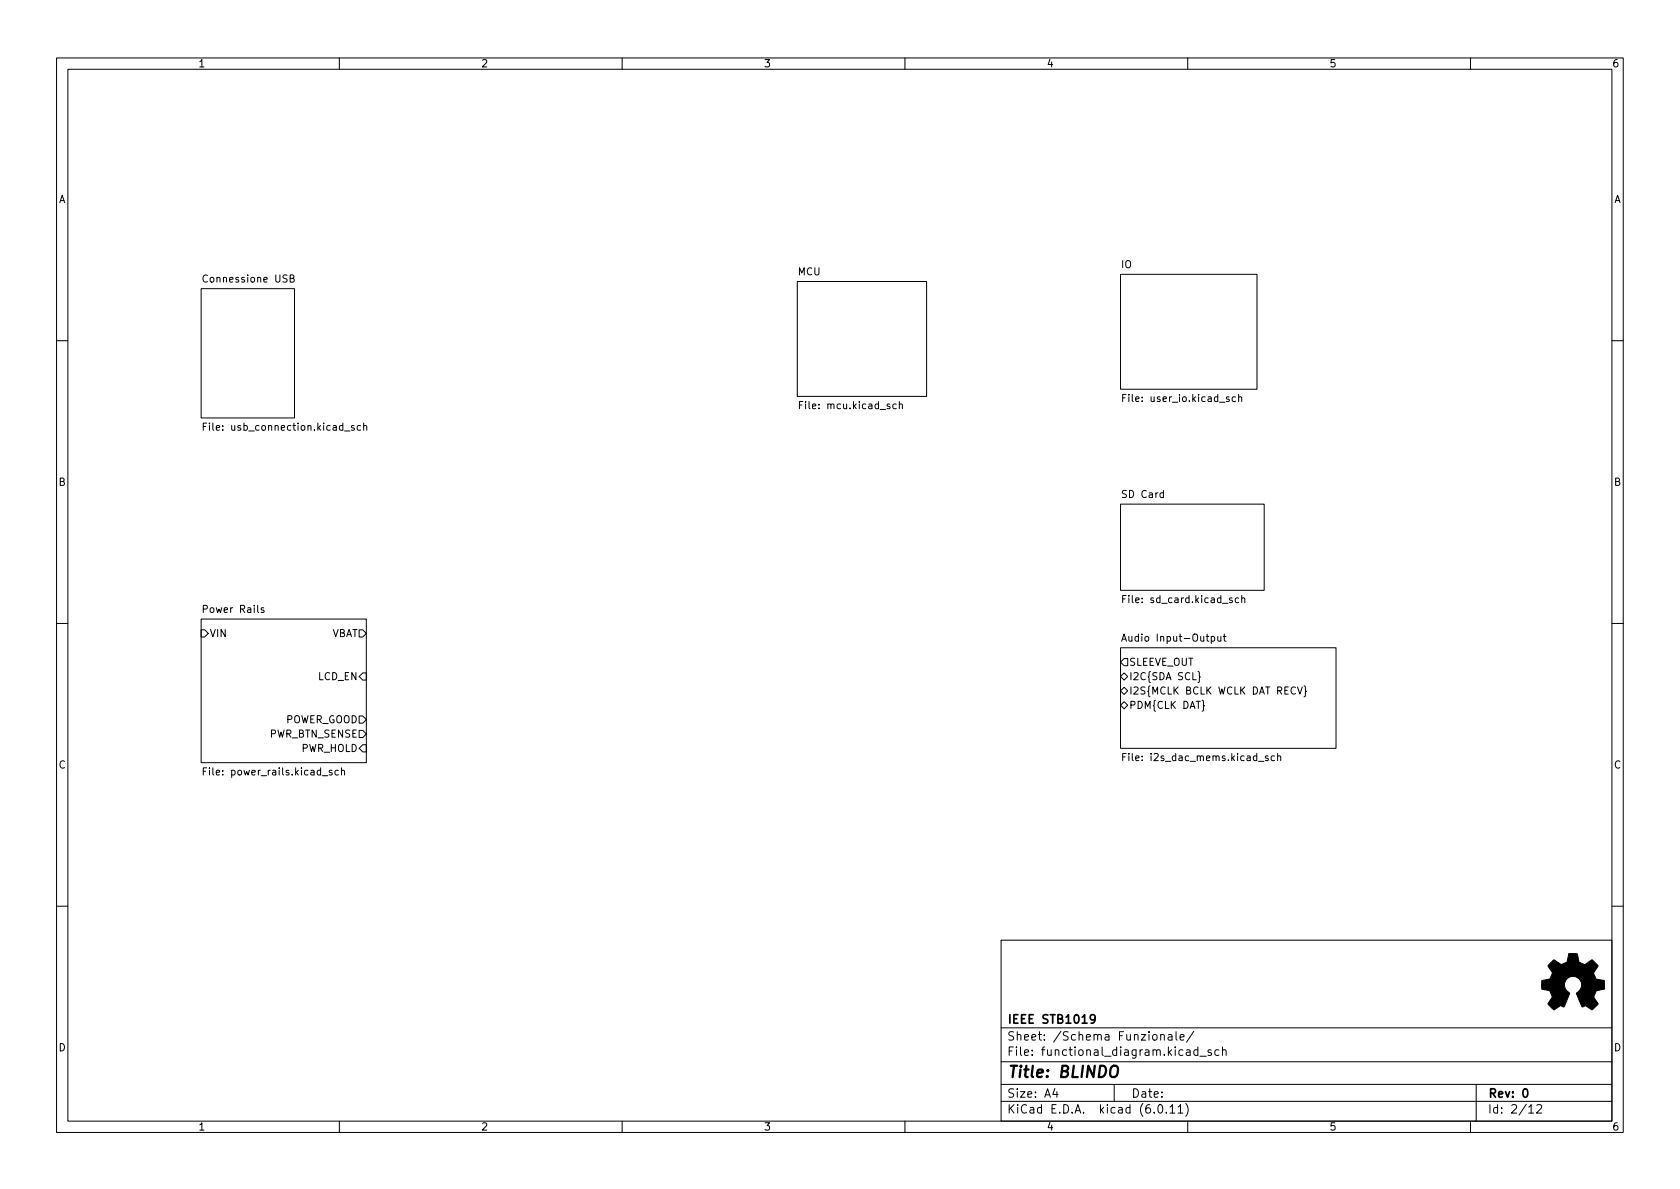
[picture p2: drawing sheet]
<svg xmlns="http://www.w3.org/2000/svg" width="297mm" height="210mm" viewBox="0 0 297 210" stroke-linecap="round" stroke-linejoin="round" font-family="sans-serif">
<g fill="none" stroke="#000" stroke-width=".18">
<path d="M10 10.2h277v190.1h-277zM12 12.2h273v186.1h-273zM60 10.2v2M110 10.2v2M160 10.2v2M210 10.2v2M260 10.2v2M35.6 51h16.5v22.9h-16.5zM46.6 49.5l.7-.2-.1-.2-.4-.1-.2 .2 .1 .6h.5M141 49.8h22.8v20.3h-22.8zM198.1 48.5h24.1v20.3h-24.1zM10 60.2h2"/>
<path d="M39.4 76v.1M39.4 75.3v.1M62.6 75.3l-.3-.1-.2 .2 .1 .2 .4 .1v.3h-.5M63.8 75.3l-.4-.1-.2 .3 .1 .5h.5M64.3 75.4l.2-.2 .3 .1v.8M64.3 74.8v1.3M144.8 72.2v.1M144.8 71.5v.1M158.5 71.5l-.4-.1-.2 .3 .1 .5h.5M159 71.6l.2-.2 .3 .1 .1 .8M159 71v1.3M201.9 70.9v.1"/>
<path d="M201.9 70.2v.1M218.5 70.2h-.4l-.2 .2 .1 .5h.5M219 70.3l.2-.1h.3v.8M219 69.7v1.3M285 60.2h2M198.1 89.1h25.4v15.3h-25.4zM10 110.2h2M35.6 109.5h29.2v25.4h-29.2zM35.6 111.4h.6l.6 .6-.6 .6h-.6zM63.5 111.4h.6l.7 .6-.7 .6h-.6zM64.1 119h.7v1.3h-.7l-.6-.7zM198.1 114.5h38.1v17.8h-38.1z"/>
<path d="M198.1 117.1l.7-.6h.6v1.2h-.6zM198.1 119.6l.7-.6 .6 .6-.6 .7zM201.9 106.4v.2M201.9 105.8v.1M215.3 112.5l.1 .8 .3 .1 .2-.1M215.9 112.5v.9M216.3 112.5h.5M216.5 112.1v1.1l.3 .2M219 105.8l-.4-.1-.2 .3 .1 .5h.5M219.5 105.8l.2-.1 .3 .1 .1 .8M219.5 105.3v1.3M285 110.2h2"/>
<path d="M39.4 136.9v.1M39.4 136.3v.1M58.7 136.3l-.3-.1-.2 .2 .1 .2 .4 .1v.3h-.5M59.8 136.3l-.3-.1-.3 .2 .1 .6h.5M60.4 136.3l.2-.1 .3 .1v.7M60.4 135.8v1.2M63.5 126.6h.6l.7 .6-.7 .7h-.6zM63.5 129.2h.6l.7 .6-.7 .6h-.6zM64.1 131.7h.7v1.3h-.7l-.6-.7zM198.1 122.2l.7-.7 .6 .7-.6 .6zM198.1 124.7l.7-.6 .6 .6-.6 .6zM201.9 134.4v.1"/>
<path d="M201.9 133.7v.1M212.5 123.8l.3 .2v.6l.2 .2-.2 .2v.6l-.3 .2M224.2 133.7h-.3l-.2 .1 .1 .2 .4 .1v.3h-.5M225.4 133.7h-.4l-.3 .2 .2 .5h.5M225.9 133.8l.2-.1h.3v.8M225.9 133.2v1.3M10 160.2h2M177 166.3h108v32h-108zM285 160.2h2M60 198.3v2M110 198.3v2M160 198.3v2"/>
<path d="M177 194.8h108M177 191.8h108M177 187.8h108M177 181.8h108M182.5 186.5v.1M182.5 185.7v.1M184.6 183.8v.1M184.6 183v.1M195.4 183h.6l.1 .9M196.1 183.3l-.5 .1a.29 .29 0 0 0-.2 .2 .29 .29 0 0 0 .2 .3h.5M197 191.8v3M209.6 195.1a1.72 1.72 0 0 1 0 2.3"/>
<path d="M210 198.3v2M211.1 182.4l-1.3 1.9M212.1 186.8h1.2M214.1 185.7l-.3-.1-.2 .2v.3l.5 .1v.4h-.5M215.5 185.7l-.4-.1-.3 .3v.4l.1 .3h.6M216.1 185.8l.3-.2 .3 .1 .1 .9M216.1 185.1v1.5M260 198.3v2M261 191.8v6.5M271.7 195.5l.6-.2 .2 .2 .1 .3-.9 1h.9"/>
</g>
<path d="M274.2 170.2l.6-.5 .8 .6a.62 .62 0 0 0 1.1 0l.2-.1a1.62 1.62 0 0 0 .4-1.3l.1-.3 1.5 .1 .1 .7a.74 .74 0 0 0 .7 1l.5 .2 1.3-.9 1 1.1-.4 .6a.75 .75 0 0 0-.1 1.2l.2 .5 1.5 .3v1.5l-1.4 .3-.1 .1a1.23 1.23 0 0 0-.3 1.2l.7 1-.1 .2-1 .9-.8-.6a.54 .54 0 0 0-.9 .1l-1.1-2.4a2.33 2.33 0 0 0 .9-1.9 1.54 1.54 0 0 0-2.5-.7 1.54 1.54 0 0 0 .4 2.5l-1 2.5a.69 .69 0 0 0-1.1 .1l-.6 .4-1.1-1.1 .8-1.2-.3-.5a.71 .71 0 0 0-.9-.7l-.7-.2v-1.5l.4-.1a1.11 1.11 0 0 0 1.3-.7 .72 .72 0 0 0-.2-1.2l-.4-.6z" fill="#000" stroke="#000" stroke-width=".18"/>
<g font-size="2.8">
<text x="178" y="191.2">Title:</text>
<text x="187.3" y="191.2">BLINDO</text>
</g>
<g font-size="2.1">
<text x="178" y="184.5">Sheet:</text>
<text x="178" y="181.5">IEEE</text>
<text x="184.2" y="181.5">STB1019</text>
<text x="186.2" y="184.5">/Schema</text>
<text x="197.8" y="184.5">Funzionale/</text>
<text x="178" y="187.2">File:</text>
<text x="184.4" y="187.2">functional_diagram.kicad_sch</text>
<text x="178" y="197.4">KiCad</text>
<text x="178" y="194.6">Size:</text>
<text x="184.7" y="194.6">A4</text>
<text x="185.7" y="197.4">E.D.A.</text>
<text x="194.6" y="197.4">kicad</text>
<text x="200" y="194.6">Date:</text>
<text x="201.8" y="197.4">(6.0.11)</text>
<text x="263" y="194.6">Rev:</text>
<text x="263" y="197.4">Id:</text>
<text x="267.1" y="197.4">2/12</text>
<text x="269.1" y="194.6">0</text>
</g>
<g font-size="1.8">
<text x="35" y="12.3">1</text>
<text x="85" y="12.3">2</text>
<text x="135" y="12.3">3</text>
<text x="185" y="12.3">4</text>
<text x="235" y="12.3">5</text>
<text x="285" y="12.3">6</text>
<text x="10.4" y="36.3">A</text>
<text x="285.4" y="36.3">A</text>
<text x="198.1" y="47.8">IO</text>
<text x="35.6" y="50.3">Connessione</text>
<text x="48.5" y="50.3">USB</text>
<text x="141" y="49.1">MCU</text>
<text x="198.1" y="71.5">File:</text>
<text x="203.3" y="71.5">user_io.kicad_sch</text>
<text x="35.6" y="76.5">File:</text>
<text x="40.7" y="76.5">usb_connection.kicad_sch</text>
<text x="141" y="72.7">File:</text>
<text x="146.1" y="72.7">mcu.kicad_sch</text>
<text x="10.3" y="86.3">B</text>
<text x="198.1" y="88.4">SD Card</text>
<text x="285.3" y="86.3">B</text>
<text x="198.1" y="107">File:</text>
<text x="203.3" y="107">sd_card.kicad_sch</text>
<text x="35.6" y="108.8">Power</text>
<text x="37" y="113">VIN</text>
<text x="42.3" y="108.8">Rails</text>
<text x="58.7" y="113">VBAT</text>
<text x="198.1" y="113.8">Audio</text>
<text x="204.4" y="113.8">Input-Output</text>
<text x="199.6" y="118.1">SLEEVE_OUT</text>
<text x="56.1" y="120.7">LCD_EN</text>
<text x="199.6" y="120.7">I2C{SDA</text>
<text x="199.6" y="123.2">I2S{MCLK</text>
<text x="199.6" y="125.7">PDM{CLK</text>
<text x="208.2" y="120.7">SCL}</text>
<text x="209.1" y="125.7">DAT}</text>
<text x="209.6" y="123.2">BCLK</text>
<text x="215.5" y="123.2">WCLK DAT RECV}</text>
<text x="47.6" y="130.8">PWR_BTN_SENSE</text>
<text x="50.5" y="128.3">POWER_GOOD</text>
<text x="10.3" y="136.3">C</text>
<text x="35.6" y="137.5">File:</text>
<text x="40.7" y="137.5">power_rails.kicad_sch</text>
<text x="53.2" y="133.4">PWR_HOLD</text>
<text x="198.1" y="135">File:</text>
<text x="203.3" y="135">i2s_dac_mems.kicad_sch</text>
<text x="285.3" y="136.3">C</text>
<text x="10.3" y="186.3">D</text>
<text x="285.3" y="186.3">D</text>
<text x="35" y="200.3">1</text>
<text x="85" y="200.3">2</text>
<text x="135" y="200.3">3</text>
<text x="185" y="200.3">4</text>
<text x="235" y="200.3">5</text>
<text x="285" y="200.3">6</text>
</g>
</svg>
